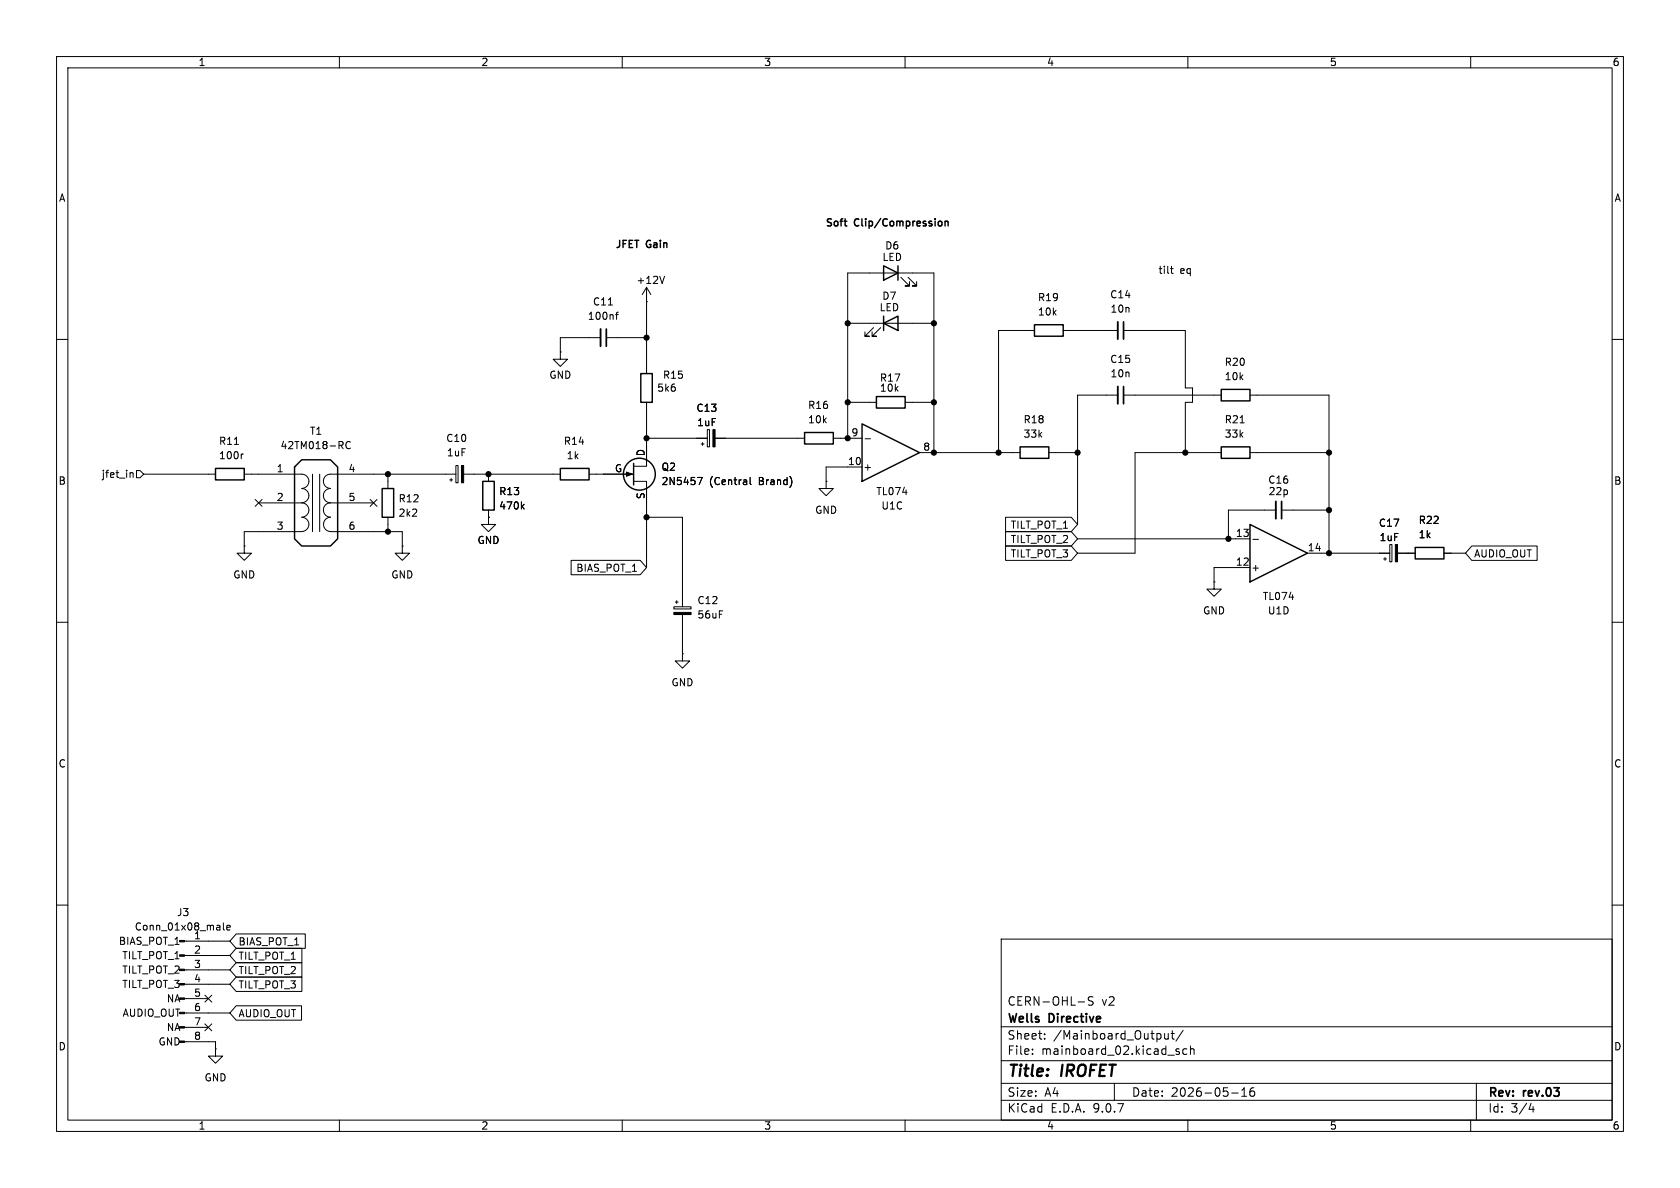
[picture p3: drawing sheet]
<svg xmlns="http://www.w3.org/2000/svg" width="297mm" height="210mm" viewBox="0 0 297 210" stroke-linecap="round" stroke-linejoin="round" font-family="sans-serif">
<g fill="none" stroke="#000" stroke-width=".18">
<path d="M10 10h277v190h-277zM12 12h273v186h-273zM60 10v2M110 10v2M160 10v2M210 10v2M260 10v2M106.2 59.7h-7.1v2.5M107.2 59.7h7.1M107.6 53.9h.7M108.8 55.6h.5M109.3 55.2l-.3 .2v1.1"/>
<path d="M114.3 53.3h.1M114.3 50.8v15.2M114.3 50.8l-.8 1.3M114.3 50.8l.8 1.3M117.5 48.8l-.4 1.3M149.9 57.2h15.2M154.4 57.9l-1.5 1.5h.8h-.8v-.7M155.7 57.9l-1.5 1.5h.7h-.7v-.7M159.3 49l1.5 1.5h-.8h.8v-.7M160.5 49l1.6 1.5h-.8h.8v-.7M182.9 58.4h-6.4v21.6M188 58.4h9.6"/>
<path d="M198.6 58.4h10.9v10.2h1.3v2.5h-1.3v8.9M206.9 47.5h.5M207.1 47.1v1.1l.3 .1M10 60h2M41.4 78.6h.8M60.2 78.7l.5 .6M60.6 78.2v.4M61.9 78.2a.6 .6 0 0 0-.8 .4 .6 .6 0 0 0 .6 .7l.2-.1M99.1 62.2v1.3h1.2l-1.2 1.3-1.3-1.3h1.3M99.1 62.2h.1M114.3 71.1v11.3h-2.3M114.3 77.5h10.7"/>
<path d="M124 78.5h.5M124.2 78.2v.5M125 75.9h.4v3.1h-.4zM126.4 77.5h15.8M147.3 77.5h5.1M149.9 77.5v-29.2h15.2v31.7M149.9 71.1h5M152.9 77.6h1M160 71.1h5.1M197.6 69.9h-7.1v22.8M198.6 69.9h17.3M219.2 74.7h.8"/>
<path d="M221 69.9h13.9v27.9M285 60h2M23.1 83.6h.4v.8M24.1 83.2h.7l.6 .6-.6 .7h-.7zM25.4 83.8h12.7M43 80.3h-.2M43.2 96.5v1.3h1.2l-1.2 1.3-1.3-1.3h1.3M43.2 96.5h.1M43.2 83.8h10.1a1.26 1.26 0 0 1 1.3 1.3 1.26 1.26 0 0 1-1.3 1.2 1.27 1.27 0 0 1 1.3 1.3 1.27 1.27 0 0 1-1.3 1.3M45.1 88.3l1.2 1.2M45.7 88.9h7.6M46.3 88.3l-1.2 1.2"/>
<path d="M53.3 88.9a1.26 1.26 0 0 1 1.3 1.3 1.26 1.26 0 0 1-1.3 1.2M53.3 91.4a1.26 1.26 0 0 1 1.3 1.3 1.26 1.26 0 0 1-1.3 1.3h-10.1v2.5M55.2 83.8v10.2M56.5 83.8v10.2M58.4 86.4a1.25 1.25 0 0 0-1.2 1.2 1.25 1.25 0 0 0 1.2 1.3h7.6M58.4 88.9a1.25 1.25 0 0 0-1.2 1.3 1.25 1.25 0 0 0 1.2 1.2M58.4 91.4a1.26 1.26 0 0 0-1.2 1.3 1.26 1.26 0 0 0 1.2 1.3h12.7v2.5M65.4 88.3l1.2 1.2M66.6 88.3l-1.2 1.2M68.6 83.8v2.6M68.6 91.4v2.6M71.1 96.5v1.3h1.3l-1.3 1.3-1.3-1.3h1.3"/>
<path d="M71.1 96.5h.1M79.5 84.8h.5M79.8 84.6v.5M80.6 82.3h.4v3h-.4zM80.6 83.8h-22.2a1.25 1.25 0 0 0-1.2 1.3 1.25 1.25 0 0 0 1.2 1.2M82 83.8h17.1M86.4 91.4v1.3h1.2l-1.2 1.3-1.3-1.3h1.3M86.4 91.4h.1M86.4 83.8v1.3M86.4 90.2v1.2M92.3 89.5l.4 .5M92.7 89.1l-.5 .5"/>
<path d="M101 99.1h12.2l1.1 1.2-1.1 1.3h-12.2zM104.1 83.8h7.9M112 85.1h2.3v15.2M114.3 91.4h6.3v15.9M123.3 84.4h.8l-.5 1.3M132.6 84.4v1.1l.2 .2M146 85.1v1.3h1.3l-1.3 1.2-1.2-1.2h1.2M146 85.1h.1M152.4 82.6h-6.4v2.5M162.6 80h17.7M177.8 91.4h11.6l1.1 1.3-1.1 1.3h-11.6zM177.8 94h11.6l1.1 1.3-1.1 1.2h-11.6z"/>
<path d="M177.8 96.5h11.6l1.1 1.3-1.1 1.3h-11.6zM185.4 80h5.1M190.5 95.3h30.5M215.9 80h-15.2v17.8h-10.2M221 80h13.9M221.5 95.3h1M225.6 90.2h-8.4v5.1M226.6 90.2h8.3M231.1 97.8h14.6M244.6 98.8h.5M244.9 98.6v.5M245.7 96.3h.4v3h-.4z"/>
<path d="M247.1 97.8h3.1M255.3 97.8h3.8M260.2 96.5h11.5v2.6h-11.5l-1.1-1.3zM10 110h2M119.1 107.3h3.1v.3h-3.1zM119.4 106.4h.5M119.6 106.2v.5M120.6 115.6v1.2h1.3l-1.3 1.3-1.2-1.3h1.2M120.6 115.6h.1M120.6 108.6v7M214.6 102.9v1.2h1.3l-1.3 1.3-1.2-1.3h1.2M214.6 102.9h.1"/>
<path d="M221 100.3h-6.4v2.6M285 110h2M10 160h2M32.6 166.4h8M32.6 168.9h8M32.6 171.5h8M32.6 174h8M32.6 176.5h4.2M32.6 179.1h8M36.2 175.9l1.2 1.2M37.4 175.9l-1.2 1.2M39.5 163.1v1.1l.2 .2"/>
<path d="M40.1 164l.6-.1-.1-.3h-.3l-.2 .1 .1 .6h.4M41.8 170.2h11.6v2.5h-11.6l-1.2-1.2zM41.8 172.7h11.6v2.6h-11.6l-1.2-1.3zM41.8 177.8h11.5v2.5h-11.5l-1.2-1.2zM41.8 165.1h12.2v2.5h-12.2l-1.2-1.2zM41.8 167.6h11.6v2.6h-11.6l-1.2-1.3zM177 166h108v32h-108zM190.6 177.1h1.1M193.2 176.3l-.5-.1-.2 .1v.5l.6 .3 .1 .3-.2 .3-.6-.1M285 160h2M32.6 181.6h4.2M32.6 184.2h5.5v1.2"/>
<path d="M36.2 181l1.2 1.2M37.4 181l-1.2 1.2M38.1 185.4v1.3h1.3l-1.3 1.3-1.3-1.3h1.3M38.1 185.4h.1M60 198v2M110 198v2M160 198v2M177 194.5h108M177 191.5h108M177 187.5h108M177 181.5h108M182.5 186.3v.1"/>
<path d="M182.5 185.5v.1M184.7 183.6v.1M184.7 182.8v.1M197 191.5v3M205.9 182.7l.1 .9 .3 .1 .2-.1M206.5 182.7v1M207 182.7h.6M207.2 182.2v1.3l.4 .2M207.9 185.7l.6 .4-.2 .3-.4-.1M208.5 185.5l-.4-.1-.2 .2M209.2 182.1l-1.3 2M209.8 185.5l-.4-.1-.3 .3v.4l.1 .2h.6"/>
<path d="M210 198v2M210.5 185.5l.2-.1 .3 .1 .1 .9M210.5 184.9v1.5M217.7 193.2h1.2M219.5 193.8h.9M219.5 192.7l.5-.4v1.5M221.7 192.3a.59 .59 0 0 0-.7 .6v.6l.1 .2 .4 .1 .2-.1 .1-.5-.1-.3h-.5l-.2 .3M260 198v2M261 191.5v6.5M270.7 195l-.4 1.1h.9M271 195.6v1"/>
</g>
<path d="M107.2 58.2v3M198.6 56.9v3M198.6 68.3v3.1M226.6 88.6v3.1" fill="none" stroke="#000" stroke-width=".3"/>
<path d="M106.2 58.2v3M197.6 56.9v3M197.6 68.3v3.1M225.6 88.6v3.1" fill="none" stroke="#000" stroke-width=".33"/>
<g fill="none" stroke="#000" stroke-width=".25">
<path d="M167.1 39.1v.8M167.1 39.2l.2-.1 .3 .1v.7M156.2 57.2l2.5-1.3v2.5zM156.2 47l2.5 1.3-2.5 1.2zM156.2 55.9v2.5M158.7 47v2.5M182.9 57.4h5.1v2h-5.1zM113.3 66h2v5.1h-2zM142.2 76.5h5.1v2h-5.1zM152.4 74.9l10.2 5.1-10.2 5.1zM154.9 70.1h5.1v2h-5.1zM180.3 79h5.1v2h-5.1z"/>
<path d="M215.9 68.8h5.1v2.1h-5.1zM215.9 79h5.1v2h-5.1zM38.1 82.8h5.1v2h-5.1zM52.1 82.6l1.2-1.3h5.1l1.3 1.3v12.7l-1.3 1.2h-5.1l-1.2-1.2zM67.6 86.4h2v5h-2zM85.3 85.1h2.1v5.1h-2.1zM99.1 82.8h5v2h-5zM112 81.9v3.8M221 92.7l10.1 5.1-10.1 5.1zM250.2 96.8h5.1v2h-5.1z"/>
<circle cx="113" cy="83.8" r="2.82"/>
</g>
<g fill="#000" stroke="#000" stroke-width=".18">
<path d="M126 75.9h.4v3.1h-.4zM81.6 82.3h.4v3h-.4zM110.7 83.4l1.1 .4-1.1 .4zM246.7 96.3h.4v3h-.4zM119.1 108.3h3.1v.3h-3.1zM31.7 166.2h.9v.3h-.9zM31.7 168.8h.9v.2h-.9zM31.7 171.3h.9v.3h-.9zM31.7 173.9h.9v.2h-.9zM31.7 176.4h.9v.3h-.9zM31.7 178.9h.9v.3h-.9zM31.7 181.5h.9v.2h-.9z"/>
<path d="M31.7 184h.9v.3h-.9z"/>
<circle cx="114.3" cy="59.7" r=".46"/>
<circle cx="149.9" cy="57.2" r=".46"/>
<circle cx="165.1" cy="57.2" r=".46"/>
<circle cx="114.3" cy="77.5" r=".46"/>
<circle cx="149.9" cy="71.1" r=".46"/>
<circle cx="149.9" cy="77.5" r=".46"/>
<circle cx="165.1" cy="71.1" r=".46"/>
<circle cx="68.6" cy="83.8" r=".46"/>
<circle cx="68.6" cy="94" r=".46"/>
<circle cx="86.4" cy="83.8" r=".46"/>
<circle cx="114.3" cy="91.4" r=".46"/>
<circle cx="165.1" cy="80" r=".46"/>
<circle cx="176.5" cy="80" r=".46"/>
<circle cx="190.5" cy="80" r=".46"/>
<circle cx="209.5" cy="80" r=".46"/>
<circle cx="217.2" cy="95.3" r=".46"/>
<circle cx="234.9" cy="97.8" r=".46"/>
<circle cx="234.9" cy="90.2" r=".46"/>
<circle cx="234.9" cy="80" r=".46"/>
</g>
<g font-size="2.8">
<text x="178" y="190.9">Title:</text>
<text x="187.7" y="190.9">IROFET</text>
</g>
<g font-size="2.1">
<text x="178" y="178">CERN-OHL-S</text>
<text x="194.7" y="178">v2</text>
<text x="178" y="184">Sheet:</text>
<text x="178" y="181.2">Wells</text>
<text x="185.5" y="181.2">Directive</text>
<text x="186.2" y="184">/Mainboard_Output/</text>
<text x="178" y="186.7">File:</text>
<text x="184.1" y="186.7">mainboard_02.kicad_sch</text>
<text x="178" y="196.9">KiCad</text>
<text x="178" y="194.1">Size:</text>
<text x="184.7" y="194.1">A4</text>
<text x="185.7" y="196.9">E.D.A.</text>
<text x="193.3" y="196.9">9.0.7</text>
<text x="200" y="194.1">Date:</text>
<text x="207" y="194.1">2026-05-16</text>
<text x="263" y="194.3">Rev:</text>
<text x="263" y="196.9">Id:</text>
<text x="267.1" y="196.9">3/4</text>
<text x="269.4" y="194.3">rev.03</text>
</g>
<g font-size="1.8">
<text x="35" y="11.9">1</text>
<text x="85" y="11.9">2</text>
<text x="135" y="11.9">3</text>
<text x="185" y="11.9">4</text>
<text x="235" y="11.9">5</text>
<text x="285" y="11.9">6</text>
<text x="10.3" y="35.9">A</text>
<text x="285.3" y="35.9">A</text>
<text x="145.8" y="40.4">Soft</text>
<text x="151.1" y="40.4">Clip/Compression</text>
<text x="108.6" y="44.2">JFET</text>
<text x="114.3" y="44.2">Gain</text>
<text x="155.9" y="46.3">LED</text>
<text x="156.4" y="44.3">D6</text>
<text x="112.4" y="50.4">+12V</text>
<text x="155.9" y="53.2">D7</text>
<text x="183.4" y="53.4">R19</text>
<text x="196.2" y="52.9">C14</text>
<text x="204.7" y="48.6">tilt</text>
<text x="208.6" y="48.6">eq</text>
<text x="103.8" y="56.7">100nf</text>
<text x="104.7" y="54.2">C11</text>
<text x="155.4" y="55.2">LED</text>
<text x="183.4" y="56">10k</text>
<text x="196.2" y="55.5">10n</text>
<text x="196.2" y="64.4">C15</text>
<text x="216.4" y="64.9">R20</text>
<text x="97" y="67.2">GND</text>
<text x="116.1" y="69.4">5k6</text>
<text x="117.1" y="67.2">R15</text>
<text x="155.5" y="69.4">10k</text>
<text x="155.5" y="67.7">R17</text>
<text x="196.2" y="66.9">10n</text>
<text x="216.4" y="67.4">10k</text>
<text x="54.7" y="77.1">T1</text>
<text x="123" y="73">C13</text>
<text x="123.1" y="75.5">1uF</text>
<text x="142.8" y="75">10k</text>
<text x="142.8" y="72.5">R16</text>
<text x="150.4" y="77.2">9</text>
<text x="180.9" y="77.6">33k</text>
<text x="180.9" y="75">R18</text>
<text x="216.4" y="77.6">33k</text>
<text x="216.4" y="75">R21</text>
<text x="38.6" y="81.4">100r</text>
<text x="38.6" y="78.8">R11</text>
<text x="48.8" y="83.6">1</text>
<text x="49.5" y="79.6">42TM018-RC</text>
<text x="61.5" y="83.6">4</text>
<text x="78.8" y="78.3">C10</text>
<text x="78.9" y="80.9">1uF</text>
<text x="99.6" y="78.8">R14</text>
<text x="100.1" y="81.4">1k</text>
<text x="108.6" y="83.6">G</text>
<text x="114" y="80.7" transform="rotate(-90 114 80.7)">D</text>
<text x="116.8" y="83.4">Q2</text>
<text x="149.8" y="82.3">10</text>
<text x="152.5" y="83.4">+</text>
<text x="163.1" y="79.8">8</text>
<text x="10.3" y="85.9">B</text>
<text x="17.9" y="84.7">jfet_in</text>
<text x="48.8" y="88.6">2</text>
<text x="61.5" y="88.6">5</text>
<text x="70.4" y="89">R12</text>
<text x="88.1" y="87.7">R13</text>
<text x="114" y="88.3" transform="rotate(-90 114 88.3)">S</text>
<text x="116.8" y="86">2N5457</text>
<text x="125.4" y="86">(Central</text>
<text x="134.2" y="86">Brand)</text>
<text x="154.8" y="87.7">TL074</text>
<text x="224.1" y="85.7">C16</text>
<text x="224.2" y="87.7">22p</text>
<text x="285.3" y="85.9">B</text>
<text x="48.8" y="93.7">3</text>
<text x="61.5" y="93.7">6</text>
<text x="70.4" y="91.5">2k2</text>
<text x="88.1" y="90.3">470k</text>
<text x="144" y="91">GND</text>
<text x="155.7" y="90.3">U1C</text>
<text x="178.6" y="93.7">TILT_POT_1</text>
<text x="218.4" y="95">13</text>
<text x="243.7" y="93.3">C17</text>
<text x="243.8" y="95.9">1uF</text>
<text x="250.7" y="92.8">R22</text>
<text x="250.7" y="95.4">1k</text>
<text x="84.3" y="96.4">GND</text>
<text x="101.8" y="101.3">BIAS_POT_1</text>
<text x="178.6" y="96.2">TILT_POT_2</text>
<text x="178.6" y="98.7">TILT_POT_3</text>
<text x="218.4" y="100.1">12</text>
<text x="221.1" y="101.2">+</text>
<text x="231.1" y="97.5">14</text>
<text x="260.5" y="98.7">AUDIO_OUT</text>
<text x="41.1" y="102.5">GND</text>
<text x="69.1" y="102.5">GND</text>
<text x="123.2" y="107">C12</text>
<text x="223.1" y="106.3">TL074</text>
<text x="123.2" y="109.5">56uF</text>
<text x="212.6" y="108.8">GND</text>
<text x="224.1" y="108.8">U1D</text>
<text x="118.6" y="121.5">GND</text>
<text x="10.3" y="135.9">C</text>
<text x="285.3" y="135.9">C</text>
<text x="20.9" y="167.2">BIAS_POT_1</text>
<text x="23.7" y="164.7">Conn_01x08_male</text>
<text x="31.2" y="162.2">J3</text>
<text x="34.2" y="166.1">1</text>
<text x="42.1" y="167.3">BIAS_POT_1</text>
<text x="21.5" y="169.8">TILT_POT_1</text>
<text x="21.5" y="172.3">TILT_POT_2</text>
<text x="34.2" y="168.7">2</text>
<text x="34.2" y="171.2">3</text>
<text x="34.2" y="173.7">4</text>
<text x="42.1" y="172.4">TILT_POT_2</text>
<text x="42.1" y="169.9">TILT_POT_1</text>
<text x="21.5" y="174.9">TILT_POT_3</text>
<text x="21.6" y="179.9">AUDIO_OUT</text>
<text x="29.4" y="177.4">NA</text>
<text x="34.2" y="176.3">5</text>
<text x="34.2" y="178.8">6</text>
<text x="42.1" y="174.9">TILT_POT_3</text>
<text x="10.3" y="185.9">D</text>
<text x="27.9" y="185">GND</text>
<text x="29.4" y="182.5">NA</text>
<text x="34.2" y="181.4">7</text>
<text x="34.2" y="183.9">8</text>
<text x="42.1" y="180">AUDIO_OUT</text>
<text x="285.3" y="185.9">D</text>
<text x="36.1" y="191.4">GND</text>
<text x="35" y="199.9">1</text>
<text x="85" y="199.9">2</text>
<text x="135" y="199.9">3</text>
<text x="185" y="199.9">4</text>
<text x="235" y="199.9">5</text>
<text x="285" y="199.9">6</text>
</g>
</svg>
